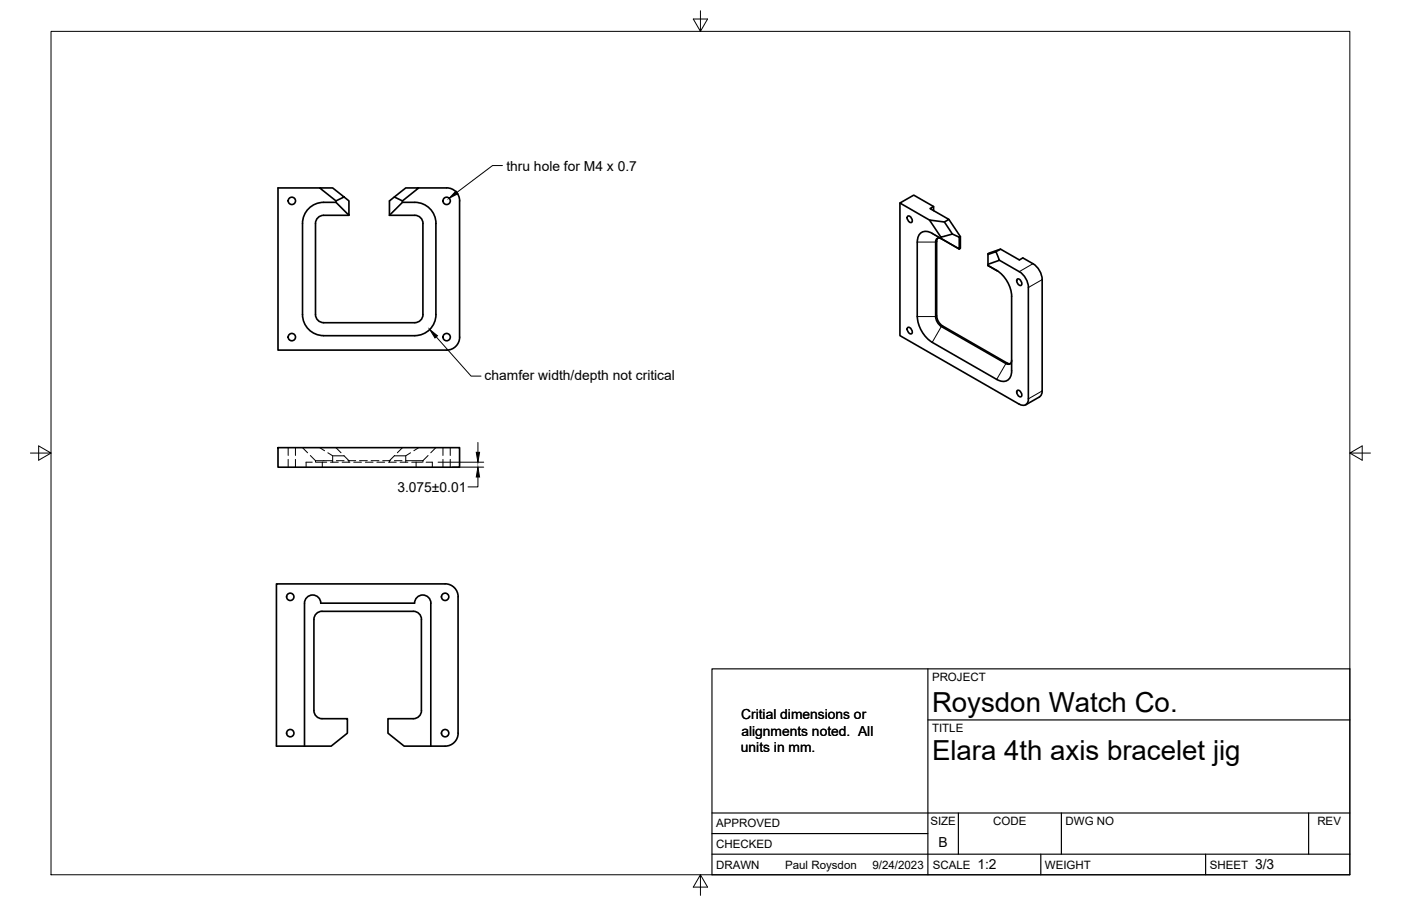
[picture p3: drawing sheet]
<svg xmlns="http://www.w3.org/2000/svg" width="432mm" height="279mm" viewBox="0 0 432 279" stroke-linecap="round" stroke-linejoin="round" font-family="sans-serif">
<!-- layer: Visible -->
<g fill="none" stroke="#000" stroke-width=".51">
<path d="M98.5 58h4l3.5 2.7-2.5 1.3zM98.5 58h-12.8v50h51.9M129.1 58h8.5M137.7 57.9a4 4 0 0 1 4 4M99.7 66.4h7.8M99.7 62.4h3.8M99.7 62.4a6.5 6.5 0 0 0-6.5 6.5v28.1a6.5 6.5 0 0 0 6.5 6.5M99.7 66.4a2.51 2.51 0 0 0-2.5 2.5v28.1a2.51 2.51 0 0 0 2.5 2.5M106 60.7l1.5 1.3v4.4l-4-4v-.4M120 66.4l4-4a12.1 12.1 0 0 1 6.6 .6 6.5 6.5 0 0 1 3.8 5.9l-.1 28.1a6.5 6.5 0 0 1-6.4 6.5M120 66.4h7.9a2.51 2.51 0 0 1 2.5 2.5l-.1 28.1a2.47 2.47 0 0 1-2.4 2.5M121.5 60.7l3.6-2.7h4l-5.1 4"/>
<path d="M124 62.4v-.4l-2.5-1.3-1.5 1.3v4.4M141.6 62v42M277.4 62.6v40.9l36.7 21.2M279.8 66.6a1.32 1.32 0 0 1 1.2 2 1.32 1.32 0 0 1-1.2-2zM286.5 67.9l4.6 .6 2.4 3.7-3.5 1zM286.5 67.9l-9.1-5.3 4.2-2.4 6.1 3.5-1.1 .6 5.9 3.4-1.4 .8M287.7 63.7v1.3M289.1 73.4l-.4 1v23l.5 1.8 1.3 1.3 19.8 11.4 1.1 .2M290 73.5a7.7 7.7 0 0 0-5-2.1 2.88 2.88 0 0 0-2.3 3.3v22.9a10.2 10.2 0 0 0 4.6 8l19.9 11.4a2.81 2.81 0 0 0 3.3 .3 2.81 2.81 0 0 0 1.3-3M290.1 73.6a1.08 1.08 0 0 0-1.2-.1 1.08 1.08 0 0 0-.5 1.2v22.9l.5 1.8 1.2 1.3M292.5 67.7l3.5 5.3-.3 .2M293.5 72.2l2.2 1v3.6l-5.7-3.3v-.3"/>
<path d="M296 73v3.6l-.3 .2-5.6-3.2M304.5 78.5l2.5-.9 1 2.7-3.5 1.2M308.4 76.8l-1.4 .8M99.7 99.5h28.1M304.5 81.9l2.7 1.5M304.5 81.9v-3.6l3.9-1.5 5.8 3.4 1.1-.7a10.2 10.2 0 0 1 4.7 3.3l1 2 .2 1.4v34.4M304.5 81.9l3 1.7M307.2 83.4a10.2 10.2 0 0 1 4.6 8M308 80.3l6.2 3.5a6.2 6.2 0 0 1 2.8 4.8M311.8 91.4v22.9M313.6 86a1.32 1.32 0 0 1 1.1 2 1.32 1.32 0 0 1-1.1-2zM316.9 88.7v34.3"/>
<path d="M99.7 103.5h28.1M141.7 104a4 4 0 0 1-4 4M279.8 101a1.32 1.32 0 0 1 1.2 1.9 1.32 1.32 0 0 1-1.2-1.9zM290.1 100.7l19.9 11.4a1.08 1.08 0 0 0 1.3 .1 1.08 1.08 0 0 0 .5-1.1M85.7 138h55.9v6.1h-55.9zM313.6 120.4a1.32 1.32 0 0 1 1.1 1.9 1.32 1.32 0 0 1-1.1-1.9zM317 123a1.74 1.74 0 0 1-.9 1.8 1.74 1.74 0 0 1-2-.2M320.4 122.4l-4.3 2.4M321.2 120.5l-.1 1-.7 .9M132.8 186v44.1M132.8 186a2.51 2.51 0 0 0-2.5-2.5 2.51 2.51 0 0 0-2.5 2.5h-29a2.5 2.5 0 0 0-2.4-2.5 2.5 2.5 0 0 0-2.5 2.5v44.1M137.2 180.1h-52v50h16.9l5-4v-4.5h-7.8a2.51 2.51 0 0 1-2.5-2.5v-28.1a2.51 2.51 0 0 1 2.5-2.5h28.1a2.47 2.47 0 0 1 2.5 2.5v28.1a2.47 2.47 0 0 1-2.5 2.5h-7.8v4.5l5 4h8.2"/>
<path d="M137.2 180a4 4 0 0 1 4 4.1M141.2 184.1v42M132.8 230.1h4.4M141.2 226.1a4 4 0 0 1-4 4"/>
<circle cx="89.9" cy="61.9" r="1.13"/>
<circle cx="137.7" cy="61.9" r="1.13"/>
<circle cx="89.9" cy="104" r="1.13"/>
<circle cx="137.7" cy="104" r="1.13"/>
<circle cx="89.5" cy="184.1" r="1.13"/>
<circle cx="137.2" cy="184.1" r="1.13"/>
<circle cx="89.5" cy="226.1" r="1.13"/>
<circle cx="137.2" cy="226.1" r="1.13"/>
</g>
<!-- layer: Hidden -->
<g fill="none" stroke="#000" stroke-width=".31">
<path d="M88.8 138v2.5M91.1 138v2.5M93.2 138l1.6 1.6M98.5 138l1.5 1M101 139.6l1.5 1h3.5M103.5 138l1.6 1.6M124 138l-1.5 1.6M126.5 139.6l-1.4 1h-3.6M129.1 138l-1.5 1M134.3 138l-1.5 1.6M136.5 138v2.5M138.8 138v2.5"/>
<path d="M88.8 141.7v2.4M91.1 141.7v2.4M95.7 140.5l1.5 1.6M96.2 142.5h-1.9v1.6M97.2 142.1h5.3M97.2 142.1v.4M97.4 142.5h1.9M99.3 142.5h1.4M99.3 142.5v1.6M101.9 142.5h2.4M102.5 140.6v1.9M103.7 142.1h2.3"/>
<path d="M105.5 142.5h2.3M106 140.5l1.5 1.6v.4M107.2 142.1h2.4M109 142.5h2.4M110.8 142.1h2.4M112.6 142.5h2.4M114.4 142.1h2.4M116.2 142.5h2.4M118 142.1h2.3M119.7 142.5h2.4M121.5 142.1h2.4M121.6 140.5l-1.6 1.6v.4"/>
<path d="M123.3 142.5h2.4M125.1 140.6v1.9M125.1 142.1h5.2M126.9 142.5h1.3M128.2 142.5h2M128.2 142.5v1.6M130.3 142.1v.4M131.3 142.5h1.9v1.6M131.9 140.5l-1.6 1.6M136.5 141.7v2.4M138.8 141.7v2.4"/>
</g>
<!-- layer: Visible Narrow -->
<path d="M287.3 72l2.8 1.6M288.7 74.5l-.3 .2h-5.7M288.7 97.4l-.3 .2h-5.7M307.2 83.4h.1M318.4 81.3l-4.3 2.5M321.2 86.2l-4.3 2.5M290.5 100.5l-.4 .2-2.8 4.9M310.3 111.9l-.3 .2-2.8 4.9M321.2 120.6l-4.3 2.4" fill="none" stroke="#000" stroke-width=".31"/>
<!-- layer: Border -->
<path d="M15.7 9.7h400.3v260.1h-400.3zM215.9 3.3v6.4l-2.2-3.8h4.4l-2.2 3.8M9.4 139.7h6.3l-3.8-2.2v4.4l3.8-2.2M416 139.7l3.8 2.2v-4.4l-3.8 2.2h6.4M215.9 269.8l2.2 3.8h-4.4l2.2-3.8v6.3" fill="none" stroke="#000" stroke-width=".31"/>
<!-- layer: Titleblock -->
<path d="M219.4 206.3h196.6v63.5h-196.6zM286 206.3v63.5M286 222h130M219.4 257.1h66.6M219.4 250.7h196.6M295.4 250.7v12.7M327.1 250.7v12.7M403.3 250.7v12.7M219.4 263.4h196.6M320.8 263.4v6.4M371.6 263.4v6.4" fill="none" stroke="#000" stroke-width=".36"/>
<!-- layer: Leaders -->
<path d="M140.5 58.9l.7 .8-2.8 1.5zM132.4 101.6l2.4 1.9-.7 .7z" fill="#000" stroke="#000" stroke-width=".31"/>
<path d="M154.9 51.1h-3.1l-10.9 8.2M134.5 103.9l10.7 12.1h3.1" fill="none" stroke="#000" stroke-width=".31"/>
<!-- layer: FD_Dimensions -->
<path d="M147.3 136.4v3.1M135 142.5h14.1M139.4 144.1h9.7M147.3 147.1v3.1h-3" fill="none" stroke="#000" stroke-width=".31"/>
<path d="M146.8 139.5h1l-.5 3zM147.3 144.1l.5 3h-1z" fill="#000" stroke="#000" stroke-width=".31"/>
<g font-size="8.5">
<text x="287.3" y="219.5">Roysdon Watch Co.</text>
<text x="287.3" y="234.5">Elara 4th axis bracelet jig</text>
</g>
<g font-size="4.3">
<text x="156.1" y="52.6">thru hole for M4 x 0.7</text>
<text x="149.4" y="117.2">chamfer width/depth not critical</text>
<text x="122.5" y="151.7">3.075±0.01</text>
<text x="228.4" y="221.8">Critial dimensions or</text>
<text x="228.5" y="226.8">alignments noted. All</text>
<text x="228.4" y="231.9">units in mm.</text>
<text x="289.3" y="261.2">B</text>
<text x="301.2" y="268.1">1:2</text>
<text x="386.8" y="268.1">3/3</text>
</g>
<g font-size="3.5">
<text x="287.3" y="210.1">PROJECT</text>
<text x="287.3" y="225.8">TITLE</text>
<text x="220.7" y="255.2">APPROVED</text>
<text x="286.7" y="254.5">SIZE</text>
<text x="306.1" y="254.5">CODE</text>
<text x="328.4" y="254.5">DWG NO</text>
<text x="406" y="254.5">REV</text>
<text x="220.7" y="261.5">CHECKED</text>
<text x="220.7" y="267.9">DRAWN</text>
<text x="242" y="267.9">Paul Roysdon</text>
<text x="268.9" y="267.9">9/24/2023</text>
<text x="287.5" y="267.9">SCALE</text>
<text x="322.1" y="267.9">WEIGHT</text>
<text x="372.9" y="267.9">SHEET</text>
</g>
</svg>
